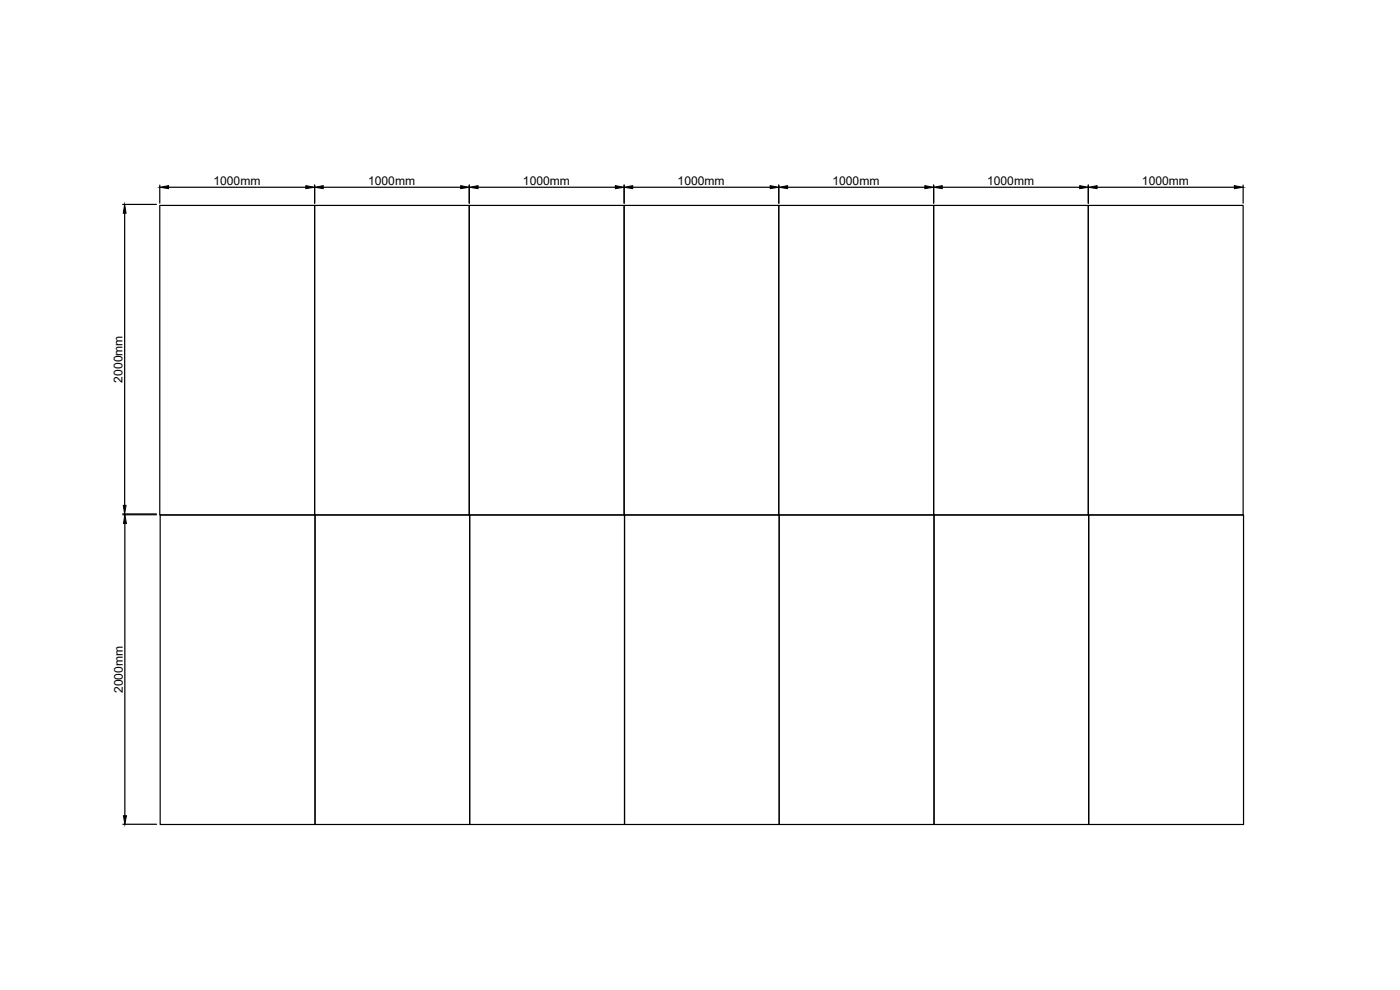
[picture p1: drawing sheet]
<svg xmlns="http://www.w3.org/2000/svg" width="297mm" height="210mm" viewBox="0 0 297 210" stroke-linecap="round" stroke-linejoin="round" font-family="sans-serif">
<g fill="none" stroke="#000" stroke-width=".25">
<path d="M33.9 39.3v3.8M35.8 39.7h29.1M66.7 39.3v3.8M68.6 39.7h29.1M99.6 39.3v3.8M101.4 39.7h29.1M132.4 39.3v3.8M134.2 39.7h29.2M165.2 39.3v3.8M167.1 39.7h29.1M198.1 39.3v3.8M199.9 39.7h29.2"/>
<path d="M230.9 39.3v3.8M232.7 39.7h29.2M263.7 39.3v3.8M26 43.4h7.2M26.4 45.2v62M33.9 43.6h32.8v65.6h-32.8zM66.7 43.6h32.9v65.6h-32.9zM99.6 43.6h32.8v65.6h-32.8zM132.4 43.6h32.8v65.6h-32.8zM165.2 43.6h32.9v65.6h-32.9zM198.1 43.6h32.8v65.6h-32.8zM230.9 43.6h32.8v65.6h-32.8z"/>
<path d="M26 109h7.2M26.1 109.2h7.1M26.5 111.1v61.9M34 109.2h32.8v65.7h-32.8zM66.8 109.2h32.8v65.7h-32.8zM99.6 109.2h32.9v65.7h-32.9zM132.5 109.2h32.8v65.7h-32.8zM165.3 109.2h32.8v65.7h-32.8zM198.1 109.2h32.9v65.7h-32.9zM231 109.2h32.8v65.7h-32.8zM26.1 174.8h7.1"/>
</g>
<g fill="#000" stroke="#000" stroke-width=".21">
<path d="M33.9 39.7l1.9-.3v.6zM64.9 39.4l1.8 .3-1.8 .3zM66.7 39.7l1.9-.3v.6zM97.7 39.4l1.9 .3-1.9 .3zM99.6 39.7l1.8-.3v.6zM130.5 39.4l1.9 .3-1.9 .3zM132.4 39.7l1.8-.3v.6zM163.4 39.4l1.8 .3-1.8 .3zM165.2 39.7l1.9-.3v.6zM196.2 39.4l1.9 .3-1.9 .3zM198.1 39.7l1.8-.3v.6zM229.1 39.4l1.8 .3-1.8 .3z"/>
<path d="M230.9 39.7l1.8-.3v.6zM261.9 39.4l1.8 .3-1.8 .3zM26.4 43.4l.3 1.8h-.6zM26.1 107.2h.6l-.3 1.8zM26.5 109.2l.3 1.9h-.6zM26.2 173h.6l-.3 1.8z"/>
</g>
<g font-size="2.6">
<text x="45.3" y="39.3">1000mm</text>
<text x="78.1" y="39.3">1000mm</text>
<text x="110.9" y="39.3">1000mm</text>
<text x="143.7" y="39.3">1000mm</text>
<text x="176.6" y="39.3">1000mm</text>
<text x="209.4" y="39.3">1000mm</text>
<text x="242.3" y="39.3">1000mm</text>
<text x="26" y="81.2" transform="rotate(-90 26 81.2)">2000mm</text>
<text x="26.1" y="147" transform="rotate(-90 26.1 147)">2000mm</text>
</g>
</svg>
